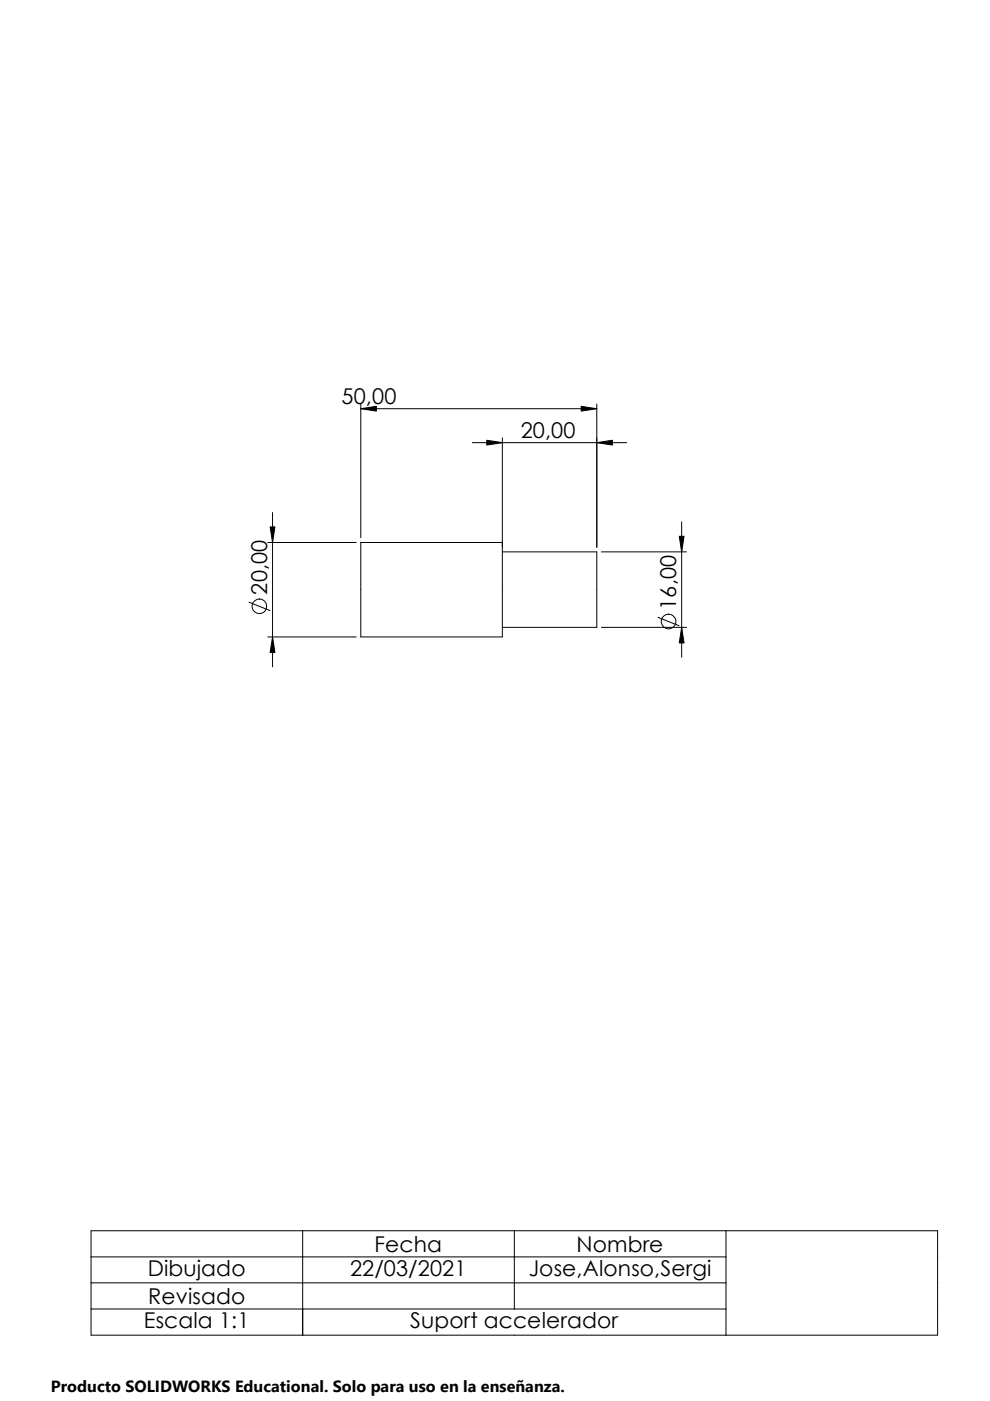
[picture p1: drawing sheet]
<svg xmlns="http://www.w3.org/2000/svg" width="210mm" height="297mm" viewBox="0 0 210 297" stroke-linecap="round" stroke-linejoin="round" font-family="sans-serif">
<g fill="none" stroke="#000" stroke-width=".21">
<path d="M76.5 86.7l3.3-.6v1.1zM76.5 85.7v28.3M76.5 86.7h50M100.2 93.9h32.7M103.2 93.3l3.3 .6-3.3 .5zM106.5 92.8v42.2h-30v-20h30M123.2 86.1l3.3 .6-3.3 .5zM126.5 93.9l3.3-.6v1.1zM126.5 85.7v30.3M56.8 115h18.7M57.3 111.7h1l-.5 3.3zM57.8 108.7v32.7"/>
<path d="M106.5 117h20v16h-20M127.5 117h18M144 113.7h1l-.5 3.3zM144.5 110.7v28.7M52.8 127.7l4.4 1.8M56.8 135h18.7M57.8 135l.5 3.3h-1zM127.5 133h18M139.5 130.9l4.5 1.8M144.5 133l.5 3.3h-1zM19.3 260.9h179.5v22.2h-179.5zM19.3 266.5h134.6"/>
<path d="M19.3 272h134.6M19.3 277.5h134.6M64.2 260.9v22.2M109.1 260.9v16.6M153.9 260.9v22.2"/>
<circle cx="55" cy="128.6" r="1.56"/>
<circle cx="141.8" cy="131.8" r="1.55"/>
</g>
<path d="M76.5 86.7l3.3-.6v1.1zM103.2 93.3l3.3 .6-3.3 .5zM126.5 93.9l3.3-.6v1.1zM123.2 86.1l3.3 .6-3.3 .5zM57.3 111.7h1l-.5 3.3zM144 113.7h1l-.5 3.3zM57.8 135l.5 3.3h-1zM144.5 133l.5 3.3h-1z" fill="#000"/>
<path d="M10.8 291.5h104.2v5.5h-104.2z" fill="#fff"/>
<g font-size="4.6">
<text x="72.4" y="85.7">50,00</text>
<text x="110.4" y="92.9">20,00</text>
<text x="56.6" y="126.1" transform="rotate(-90 56.6 126.1)">20,00</text>
<text x="143.4" y="129.3" transform="rotate(-90 143.4 129.3)">16,00</text>
<text x="79.4" y="265.5">Fecha</text>
<text x="122.2" y="265.5">Nombre</text>
<text x="31.3" y="270.6">Dibujado</text>
<text x="74.2" y="270.6">22/03/2021</text>
<text x="112.1" y="270.6">Jose,Alonso,Sergi</text>
<text x="30.5" y="281.6">Escala 1:1</text>
<text x="31.4" y="276.5">Revisado</text>
<text x="87" y="281.6">Suport accelerador</text>
</g>
<text font-size="3.4" x="10.8" y="295.2">Producto SOLIDWORKS Educational. Solo para uso en la enseñanza.</text>
</svg>
